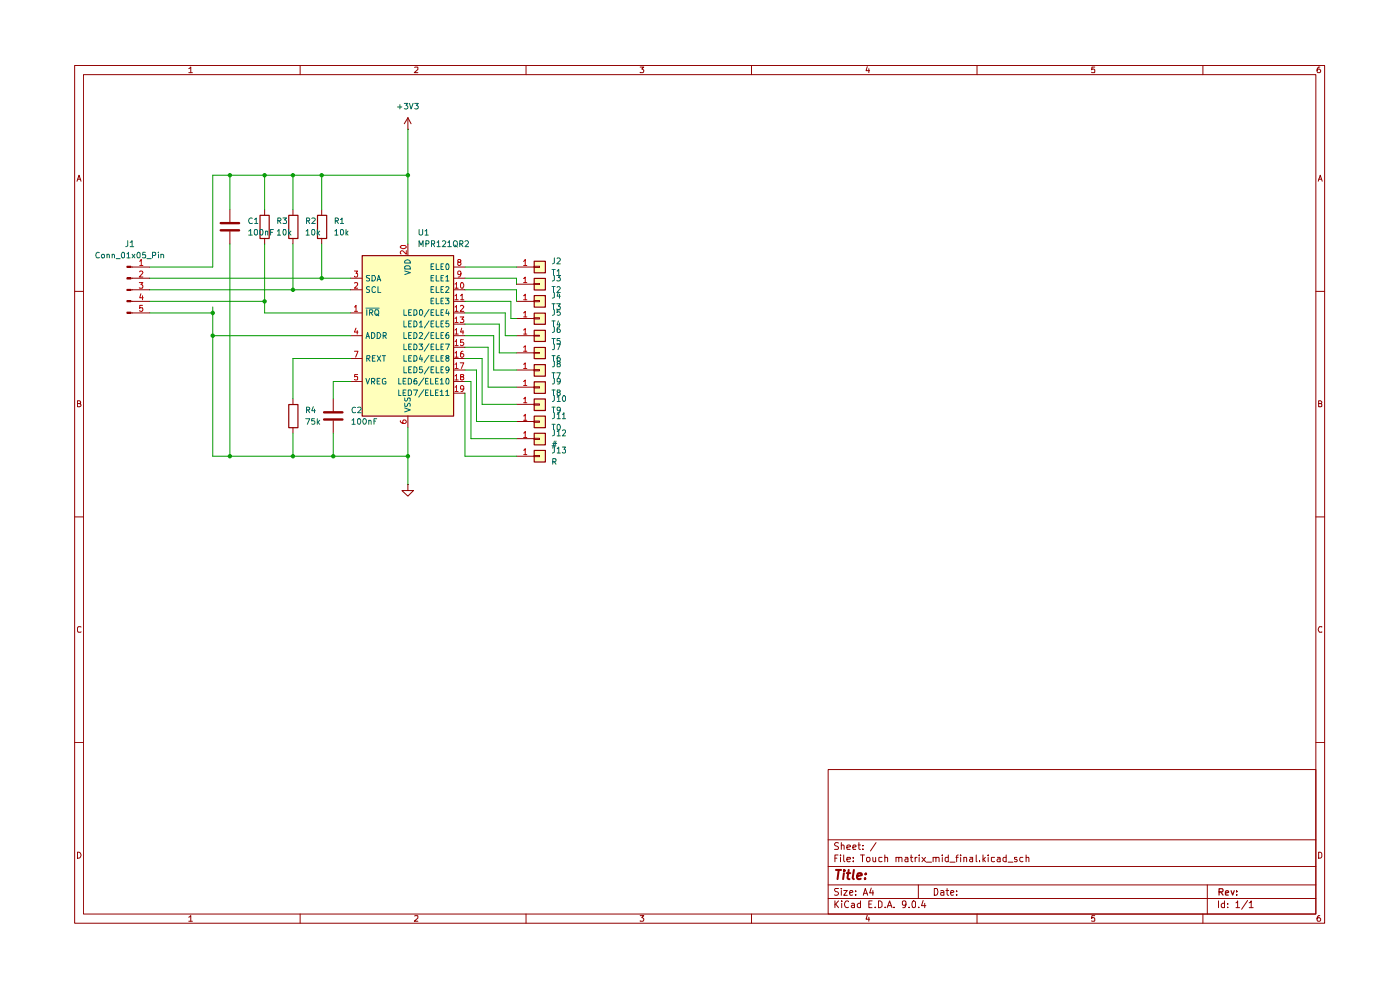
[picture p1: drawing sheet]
(kicad_sch
 (version 20250114)
 (generator "eeschema")
 (generator_version "9.0")
 (paper "A4")
 (lib_symbols
  (symbol "Connector:Conn_01x05_Pin"
   (pin_names
    (offset 1.016) (hide yes)) (exclude_from_sim no) (in_bom yes) (on_board yes)
   (property "Reference" "J" (at 0 7.62 0) (effects (font (size 1.27 1.27))))
   (property "Value" "Conn_01x05_Pin" (at 0 -7.62 0) (effects (font (size 1.27 1.27))))
   (property "Footprint" "" (at 0 0 0) (effects (font (size 1.27 1.27)) (hide yes)))
   (property "Datasheet" "~" (at 0 0 0) (effects (font (size 1.27 1.27)) (hide yes)))
   (property "Description" "Generic connector, single row, 01x05, script generated" (at 0 0 0) (effects (font (size 1.27 1.27)) (hide yes)))
   (property "ki_locked" "" (at 0 0 0) (effects (font (size 1.27 1.27))))
   (symbol "Conn_01x05_Pin_1_1"
    (rectangle (start 0.8636 5.207) (end 0 4.953) (stroke (width 0.1524) (type default)) (fill (type outline)))
    (rectangle (start 0.8636 2.667) (end 0 2.413) (stroke (width 0.1524) (type default)) (fill (type outline)))
    (rectangle (start 0.8636 0.127) (end 0 -0.127) (stroke (width 0.1524) (type default)) (fill (type outline)))
    (rectangle (start 0.8636 -2.413) (end 0 -2.667) (stroke (width 0.1524) (type default)) (fill (type outline)))
    (rectangle (start 0.8636 -4.953) (end 0 -5.207) (stroke (width 0.1524) (type default)) (fill (type outline)))
    (polyline (pts (xy 1.27 5.08) (xy 0.8636 5.08)) (stroke (width 0.1524) (type default)) (fill (type none)))
    (polyline (pts (xy 1.27 2.54) (xy 0.8636 2.54)) (stroke (width 0.1524) (type default)) (fill (type none)))
    (polyline (pts (xy 1.27 0) (xy 0.8636 0)) (stroke (width 0.1524) (type default)) (fill (type none)))
    (polyline (pts (xy 1.27 -2.54) (xy 0.8636 -2.54)) (stroke (width 0.1524) (type default)) (fill (type none)))
    (polyline (pts (xy 1.27 -5.08) (xy 0.8636 -5.08)) (stroke (width 0.1524) (type default)) (fill (type none)))
    (pin passive line (at 5.08 5.08 180) (length 3.81) (name "Pin_1" (effects (font (size 1.27 1.27)))) (number "1" (effects (font (size 1.27 1.27)))))
    (pin passive line (at 5.08 2.54 180) (length 3.81) (name "Pin_2" (effects (font (size 1.27 1.27)))) (number "2" (effects (font (size 1.27 1.27)))))
    (pin passive line (at 5.08 0 180) (length 3.81) (name "Pin_3" (effects (font (size 1.27 1.27)))) (number "3" (effects (font (size 1.27 1.27)))))
    (pin passive line (at 5.08 -2.54 180) (length 3.81) (name "Pin_4" (effects (font (size 1.27 1.27)))) (number "4" (effects (font (size 1.27 1.27)))))
    (pin passive line (at 5.08 -5.08 180) (length 3.81) (name "Pin_5" (effects (font (size 1.27 1.27)))) (number "5" (effects (font (size 1.27 1.27))))))
   (embedded_fonts no))
  (symbol "Connector_Generic:Conn_01x01"
   (pin_names
    (offset 1.016) (hide yes)) (exclude_from_sim no) (in_bom yes) (on_board yes)
   (property "Reference" "J" (at 0 2.54 0) (effects (font (size 1.27 1.27))))
   (property "Value" "Conn_01x01" (at 0 -2.54 0) (effects (font (size 1.27 1.27))))
   (property "Footprint" "" (at 0 0 0) (effects (font (size 1.27 1.27)) (hide yes)))
   (property "Datasheet" "~" (at 0 0 0) (effects (font (size 1.27 1.27)) (hide yes)))
   (property "Description" "Generic connector, single row, 01x01, script generated (kicad-library-utils/schlib/autogen/connector/)" (at 0 0 0) (effects (font (size 1.27 1.27)) (hide yes)))
   (symbol "Conn_01x01_1_1"
    (rectangle (start -1.27 1.27) (end 1.27 -1.27) (stroke (width 0.254) (type default)) (fill (type background)))
    (rectangle (start -1.27 0.127) (end 0 -0.127) (stroke (width 0.1524) (type default)) (fill (type none)))
    (pin passive line (at -5.08 0 0) (length 3.81) (name "Pin_1" (effects (font (size 1.27 1.27)))) (number "1" (effects (font (size 1.27 1.27))))))
   (embedded_fonts no))
  (symbol "Device:C"
   (pin_numbers (hide yes))
   (pin_names
    (offset 0.254)) (exclude_from_sim no) (in_bom yes) (on_board yes)
   (property "Reference" "C" (at 0.635 2.54 0) (effects (font (size 1.27 1.27)) (justify left)))
   (property "Value" "C" (at 0.635 -2.54 0) (effects (font (size 1.27 1.27)) (justify left)))
   (property "Footprint" "" (at 0.9652 -3.81 0) (effects (font (size 1.27 1.27)) (hide yes)))
   (property "Datasheet" "~" (at 0 0 0) (effects (font (size 1.27 1.27)) (hide yes)))
   (property "Description" "Unpolarized capacitor" (at 0 0 0) (effects (font (size 1.27 1.27)) (hide yes)))
   (symbol "C_0_1"
    (polyline (pts (xy -2.032 0.762) (xy 2.032 0.762)) (stroke (width 0.508) (type default)) (fill (type none)))
    (polyline (pts (xy -2.032 -0.762) (xy 2.032 -0.762)) (stroke (width 0.508) (type default)) (fill (type none))))
   (symbol "C_1_1"
    (pin passive line (at 0 3.81 270) (length 2.794) (name "~" (effects (font (size 1.27 1.27)))) (number "1" (effects (font (size 1.27 1.27)))))
    (pin passive line (at 0 -3.81 90) (length 2.794) (name "~" (effects (font (size 1.27 1.27)))) (number "2" (effects (font (size 1.27 1.27))))))
   (embedded_fonts no))
  (symbol "Device:R"
   (pin_numbers (hide yes))
   (pin_names
    (offset 0)) (exclude_from_sim no) (in_bom yes) (on_board yes)
   (property "Reference" "R" (at 2.032 0 90) (effects (font (size 1.27 1.27))))
   (property "Value" "R" (at 0 0 90) (effects (font (size 1.27 1.27))))
   (property "Footprint" "" (at -1.778 0 90) (effects (font (size 1.27 1.27)) (hide yes)))
   (property "Datasheet" "~" (at 0 0 0) (effects (font (size 1.27 1.27)) (hide yes)))
   (property "Description" "Resistor" (at 0 0 0) (effects (font (size 1.27 1.27)) (hide yes)))
   (symbol "R_0_1"
    (rectangle (start -1.016 -2.54) (end 1.016 2.54) (stroke (width 0.254) (type default)) (fill (type none))))
   (symbol "R_1_1"
    (pin passive line (at 0 3.81 270) (length 1.27) (name "~" (effects (font (size 1.27 1.27)))) (number "1" (effects (font (size 1.27 1.27)))))
    (pin passive line (at 0 -3.81 90) (length 1.27) (name "~" (effects (font (size 1.27 1.27)))) (number "2" (effects (font (size 1.27 1.27))))))
   (embedded_fonts no))
  (symbol "Sensor_Touch:MPR121QR2" (exclude_from_sim no) (in_bom yes) (on_board yes)
   (property "Reference" "U" (at -10.16 19.05 0) (effects (font (size 1.27 1.27))))
   (property "Value" "MPR121QR2" (at 6.35 19.05 0) (effects (font (size 1.27 1.27))))
   (property "Footprint" "Package_DFN_QFN:UQFN-20_3x3mm_P0.4mm" (at 0 -19.05 0) (effects (font (size 1.27 1.27)) (hide yes)))
   (property "Datasheet" "https://resurgentsemi.com/wp-content/uploads/2018/09/MPR121_rev5-Resurgent.pdf?d453f8&d453f8" (at -11.43 -7.62 0) (effects (font (size 1.27 1.27)) (hide yes)))
   (property "Description" "12ch Touch Sensor controller, UQFN-20" (at 0 0 0) (effects (font (size 1.27 1.27)) (hide yes)))
   (symbol "MPR121QR2_0_1"
    (rectangle (start -10.16 17.78) (end 10.16 -17.78) (stroke (width 0.254) (type default)) (fill (type background))))
   (symbol "MPR121QR2_1_1"
    (pin bidirectional line (at -12.7 12.7 0) (length 2.54) (name "SDA" (effects (font (size 1.27 1.27)))) (number "3" (effects (font (size 1.27 1.27)))))
    (pin input line (at -12.7 10.16 0) (length 2.54) (name "SCL" (effects (font (size 1.27 1.27)))) (number "2" (effects (font (size 1.27 1.27)))))
    (pin open_collector line (at -12.7 5.08 0) (length 2.54) (name "~{IRQ}" (effects (font (size 1.27 1.27)))) (number "1" (effects (font (size 1.27 1.27)))))
    (pin input line (at -12.7 0 0) (length 2.54) (name "ADDR" (effects (font (size 1.27 1.27)))) (number "4" (effects (font (size 1.27 1.27)))))
    (pin passive line (at -12.7 -5.08 0) (length 2.54) (name "REXT" (effects (font (size 1.27 1.27)))) (number "7" (effects (font (size 1.27 1.27)))))
    (pin passive line (at -12.7 -10.16 0) (length 2.54) (name "VREG" (effects (font (size 1.27 1.27)))) (number "5" (effects (font (size 1.27 1.27)))))
    (pin power_in line (at 0 20.32 270) (length 2.54) (name "VDD" (effects (font (size 1.27 1.27)))) (number "20" (effects (font (size 1.27 1.27)))))
    (pin power_in line (at 0 -20.32 90) (length 2.54) (name "VSS" (effects (font (size 1.27 1.27)))) (number "6" (effects (font (size 1.27 1.27)))))
    (pin passive line (at 12.7 15.24 180) (length 2.54) (name "ELE0" (effects (font (size 1.27 1.27)))) (number "8" (effects (font (size 1.27 1.27)))))
    (pin passive line (at 12.7 12.7 180) (length 2.54) (name "ELE1" (effects (font (size 1.27 1.27)))) (number "9" (effects (font (size 1.27 1.27)))))
    (pin passive line (at 12.7 10.16 180) (length 2.54) (name "ELE2" (effects (font (size 1.27 1.27)))) (number "10" (effects (font (size 1.27 1.27)))))
    (pin passive line (at 12.7 7.62 180) (length 2.54) (name "ELE3" (effects (font (size 1.27 1.27)))) (number "11" (effects (font (size 1.27 1.27)))))
    (pin passive line (at 12.7 5.08 180) (length 2.54) (name "LED0/ELE4" (effects (font (size 1.27 1.27)))) (number "12" (effects (font (size 1.27 1.27)))))
    (pin passive line (at 12.7 2.54 180) (length 2.54) (name "LED1/ELE5" (effects (font (size 1.27 1.27)))) (number "13" (effects (font (size 1.27 1.27)))))
    (pin passive line (at 12.7 0 180) (length 2.54) (name "LED2/ELE6" (effects (font (size 1.27 1.27)))) (number "14" (effects (font (size 1.27 1.27)))))
    (pin passive line (at 12.7 -2.54 180) (length 2.54) (name "LED3/ELE7" (effects (font (size 1.27 1.27)))) (number "15" (effects (font (size 1.27 1.27)))))
    (pin passive line (at 12.7 -5.08 180) (length 2.54) (name "LED4/ELE8" (effects (font (size 1.27 1.27)))) (number "16" (effects (font (size 1.27 1.27)))))
    (pin passive line (at 12.7 -7.62 180) (length 2.54) (name "LED5/ELE9" (effects (font (size 1.27 1.27)))) (number "17" (effects (font (size 1.27 1.27)))))
    (pin passive line (at 12.7 -10.16 180) (length 2.54) (name "LED6/ELE10" (effects (font (size 1.27 1.27)))) (number "18" (effects (font (size 1.27 1.27)))))
    (pin passive line (at 12.7 -12.7 180) (length 2.54) (name "LED7/ELE11" (effects (font (size 1.27 1.27)))) (number "19" (effects (font (size 1.27 1.27))))))
   (embedded_fonts no))
  (symbol "power:+3V3"
   (power)
   (pin_numbers (hide yes))
   (pin_names
    (offset 0) (hide yes)) (exclude_from_sim no) (in_bom yes) (on_board yes)
   (property "Reference" "#PWR" (at 0 -3.81 0) (effects (font (size 1.27 1.27)) (hide yes)))
   (property "Value" "+3V3" (at 0 3.556 0) (effects (font (size 1.27 1.27))))
   (property "Footprint" "" (at 0 0 0) (effects (font (size 1.27 1.27)) (hide yes)))
   (property "Datasheet" "" (at 0 0 0) (effects (font (size 1.27 1.27)) (hide yes)))
   (property "Description" "Power symbol creates a global label with name \"+3V3\"" (at 0 0 0) (effects (font (size 1.27 1.27)) (hide yes)))
   (symbol "+3V3_0_1"
    (polyline (pts (xy -0.762 1.27) (xy 0 2.54)) (stroke (width 0) (type default)) (fill (type none)))
    (polyline (pts (xy 0 2.54) (xy 0.762 1.27)) (stroke (width 0) (type default)) (fill (type none)))
    (polyline (pts (xy 0 0) (xy 0 2.54)) (stroke (width 0) (type default)) (fill (type none))))
   (symbol "+3V3_1_1"
    (pin power_in line (at 0 0 90) (length 0) (name "~" (effects (font (size 1.27 1.27)))) (number "1" (effects (font (size 1.27 1.27))))))
   (embedded_fonts no))
  (symbol "power:GND"
   (power)
   (pin_numbers (hide yes))
   (pin_names
    (offset 0) (hide yes)) (exclude_from_sim no) (in_bom yes) (on_board yes)
   (property "Reference" "#PWR" (at 0 -6.35 0) (effects (font (size 1.27 1.27)) (hide yes)))
   (property "Value" "GND" (at 0 -3.81 0) (effects (font (size 1.27 1.27))))
   (property "Footprint" "" (at 0 0 0) (effects (font (size 1.27 1.27)) (hide yes)))
   (property "Datasheet" "" (at 0 0 0) (effects (font (size 1.27 1.27)) (hide yes)))
   (property "Description" "Power symbol creates a global label with name \"GND\" , ground" (at 0 0 0) (effects (font (size 1.27 1.27)) (hide yes)))
   (symbol "GND_0_1"
    (polyline (pts (xy 0 0) (xy 0 -1.27) (xy 1.27 -1.27) (xy 0 -2.54) (xy -1.27 -1.27) (xy 0 -1.27)) (stroke (width 0) (type default)) (fill (type none))))
   (symbol "GND_1_1"
    (pin power_in line (at 0 0 270) (length 0) (name "~" (effects (font (size 1.27 1.27)))) (number "1" (effects (font (size 1.27 1.27))))))
   (embedded_fonts no)))
 (junction
  (at 83.82 96.52)
  (diameter 0)
  (color 0 0 0 0))
 (junction
  (at 58.42 96.52)
  (diameter 0)
  (color 0 0 0 0))
 (junction
  (at 64.77 57.15)
  (diameter 0)
  (color 0 0 0 0))
 (junction
  (at 64.77 34.29)
  (diameter 0)
  (color 0 0 0 0))
 (junction
  (at 58.42 59.69)
  (diameter 0)
  (color 0 0 0 0))
 (junction
  (at 58.42 34.29)
  (diameter 0)
  (color 0 0 0 0))
 (junction
  (at 52.07 34.29)
  (diameter 0)
  (color 0 0 0 0))
 (junction
  (at 44.45 96.52)
  (diameter 0)
  (color 0 0 0 0))
 (junction
  (at 67.31 96.52)
  (diameter 0)
  (color 0 0 0 0))
 (junction
  (at 40.64 69.85)
  (diameter 0)
  (color 0 0 0 0))
 (junction
  (at 40.64 64.77)
  (diameter 0)
  (color 0 0 0 0))
 (junction
  (at 83.82 34.29)
  (diameter 0)
  (color 0 0 0 0))
 (junction
  (at 44.45 34.29)
  (diameter 0)
  (color 0 0 0 0))
 (junction
  (at 52.07 62.23)
  (diameter 0)
  (color 0 0 0 0))
 (wire
  (pts (xy 96.52 57.15) (xy 107.95 57.15))
  (stroke (width 0) (type default)))
 (wire
  (pts (xy 58.42 74.93) (xy 58.42 83.82))
  (stroke (width 0) (type default)))
 (wire
  (pts (xy 40.64 34.29) (xy 44.45 34.29))
  (stroke (width 0) (type default)))
 (wire
  (pts (xy 83.82 90.17) (xy 83.82 96.52))
  (stroke (width 0) (type default)))
 (wire
  (pts (xy 26.67 54.61) (xy 40.64 54.61))
  (stroke (width 0) (type default)))
 (wire
  (pts (xy 97.79 92.71) (xy 107.95 92.71))
  (stroke (width 0) (type default)))
 (wire
  (pts (xy 100.33 74.93) (xy 100.33 85.09))
  (stroke (width 0) (type default)))
 (wire
  (pts (xy 40.64 69.85) (xy 71.12 69.85))
  (stroke (width 0) (type default)))
 (wire
  (pts (xy 40.64 54.61) (xy 40.64 34.29))
  (stroke (width 0) (type default)))
 (wire
  (pts (xy 44.45 34.29) (xy 44.45 41.91))
  (stroke (width 0) (type default)))
 (wire
  (pts (xy 104.14 73.66) (xy 107.95 73.66))
  (stroke (width 0) (type default)))
 (wire
  (pts (xy 106.68 62.23) (xy 106.68 66.04))
  (stroke (width 0) (type default)))
 (wire
  (pts (xy 96.52 62.23) (xy 106.68 62.23))
  (stroke (width 0) (type default)))
 (wire
  (pts (xy 96.52 64.77) (xy 105.41 64.77))
  (stroke (width 0) (type default)))
 (wire
  (pts (xy 67.31 80.01) (xy 71.12 80.01))
  (stroke (width 0) (type default)))
 (wire
  (pts (xy 64.77 34.29) (xy 83.82 34.29))
  (stroke (width 0) (type default)))
 (wire
  (pts (xy 101.6 81.28) (xy 107.95 81.28))
  (stroke (width 0) (type default)))
 (wire
  (pts (xy 58.42 34.29) (xy 64.77 34.29))
  (stroke (width 0) (type default)))
 (wire
  (pts (xy 83.82 24.13) (xy 83.82 34.29))
  (stroke (width 0) (type default)))
 (wire
  (pts (xy 26.67 57.15) (xy 64.77 57.15))
  (stroke (width 0) (type default)))
 (wire
  (pts (xy 104.14 67.31) (xy 104.14 73.66))
  (stroke (width 0) (type default)))
 (wire
  (pts (xy 26.67 64.77) (xy 40.64 64.77))
  (stroke (width 0) (type default)))
 (wire
  (pts (xy 97.79 80.01) (xy 97.79 92.71))
  (stroke (width 0) (type default)))
 (wire
  (pts (xy 107.95 57.15) (xy 107.95 58.42))
  (stroke (width 0) (type default)))
 (wire
  (pts (xy 100.33 85.09) (xy 107.95 85.09))
  (stroke (width 0) (type default)))
 (wire
  (pts (xy 96.52 72.39) (xy 101.6 72.39))
  (stroke (width 0) (type default)))
 (wire
  (pts (xy 71.12 74.93) (xy 58.42 74.93))
  (stroke (width 0) (type default)))
 (wire
  (pts (xy 71.12 57.15) (xy 64.77 57.15))
  (stroke (width 0) (type default)))
 (wire
  (pts (xy 99.06 88.9) (xy 107.95 88.9))
  (stroke (width 0) (type default)))
 (wire
  (pts (xy 71.12 64.77) (xy 52.07 64.77))
  (stroke (width 0) (type default)))
 (wire
  (pts (xy 105.41 64.77) (xy 105.41 69.85))
  (stroke (width 0) (type default)))
 (wire
  (pts (xy 101.6 72.39) (xy 101.6 81.28))
  (stroke (width 0) (type default)))
 (wire
  (pts (xy 96.52 74.93) (xy 100.33 74.93))
  (stroke (width 0) (type default)))
 (wire
  (pts (xy 67.31 96.52) (xy 83.82 96.52))
  (stroke (width 0) (type default)))
 (wire
  (pts (xy 40.64 96.52) (xy 44.45 96.52))
  (stroke (width 0) (type default)))
 (wire
  (pts (xy 102.87 69.85) (xy 102.87 77.47))
  (stroke (width 0) (type default)))
 (wire
  (pts (xy 44.45 96.52) (xy 58.42 96.52))
  (stroke (width 0) (type default)))
 (wire
  (pts (xy 96.52 96.52) (xy 107.95 96.52))
  (stroke (width 0) (type default)))
 (wire
  (pts (xy 26.67 62.23) (xy 52.07 62.23))
  (stroke (width 0) (type default)))
 (wire
  (pts (xy 44.45 34.29) (xy 52.07 34.29))
  (stroke (width 0) (type default)))
 (wire
  (pts (xy 102.87 77.47) (xy 107.95 77.47))
  (stroke (width 0) (type default)))
 (wire
  (pts (xy 58.42 96.52) (xy 67.31 96.52))
  (stroke (width 0) (type default)))
 (wire
  (pts (xy 40.64 63.5) (xy 40.64 64.77))
  (stroke (width 0) (type default)))
 (wire
  (pts (xy 96.52 59.69) (xy 107.95 59.69))
  (stroke (width 0) (type default)))
 (wire
  (pts (xy 83.82 96.52) (xy 83.82 102.87))
  (stroke (width 0) (type default)))
 (wire
  (pts (xy 83.82 34.29) (xy 83.82 49.53))
  (stroke (width 0) (type default)))
 (wire
  (pts (xy 96.52 82.55) (xy 96.52 96.52))
  (stroke (width 0) (type default)))
 (wire
  (pts (xy 96.52 54.61) (xy 107.95 54.61))
  (stroke (width 0) (type default)))
 (wire
  (pts (xy 105.41 69.85) (xy 107.95 69.85))
  (stroke (width 0) (type default)))
 (wire
  (pts (xy 107.95 59.69) (xy 107.95 62.23))
  (stroke (width 0) (type default)))
 (wire
  (pts (xy 106.68 66.04) (xy 107.95 66.04))
  (stroke (width 0) (type default)))
 (wire
  (pts (xy 96.52 69.85) (xy 102.87 69.85))
  (stroke (width 0) (type default)))
 (wire
  (pts (xy 71.12 59.69) (xy 58.42 59.69))
  (stroke (width 0) (type default)))
 (wire
  (pts (xy 58.42 91.44) (xy 58.42 96.52))
  (stroke (width 0) (type default)))
 (wire
  (pts (xy 52.07 41.91) (xy 52.07 34.29))
  (stroke (width 0) (type default)))
 (wire
  (pts (xy 64.77 57.15) (xy 64.77 49.53))
  (stroke (width 0) (type default)))
 (wire
  (pts (xy 96.52 80.01) (xy 97.79 80.01))
  (stroke (width 0) (type default)))
 (wire
  (pts (xy 67.31 83.82) (xy 67.31 80.01))
  (stroke (width 0) (type default)))
 (wire
  (pts (xy 52.07 62.23) (xy 52.07 49.53))
  (stroke (width 0) (type default)))
 (wire
  (pts (xy 44.45 49.53) (xy 44.45 96.52))
  (stroke (width 0) (type default)))
 (wire
  (pts (xy 40.64 64.77) (xy 40.64 69.85))
  (stroke (width 0) (type default)))
 (wire
  (pts (xy 64.77 41.91) (xy 64.77 34.29))
  (stroke (width 0) (type default)))
 (wire
  (pts (xy 96.52 67.31) (xy 104.14 67.31))
  (stroke (width 0) (type default)))
 (wire
  (pts (xy 96.52 77.47) (xy 99.06 77.47))
  (stroke (width 0) (type default)))
 (wire
  (pts (xy 58.42 41.91) (xy 58.42 34.29))
  (stroke (width 0) (type default)))
 (wire
  (pts (xy 67.31 91.44) (xy 67.31 96.52))
  (stroke (width 0) (type default)))
 (wire
  (pts (xy 52.07 64.77) (xy 52.07 62.23))
  (stroke (width 0) (type default)))
 (wire
  (pts (xy 58.42 49.53) (xy 58.42 59.69))
  (stroke (width 0) (type default)))
 (wire
  (pts (xy 26.67 59.69) (xy 58.42 59.69))
  (stroke (width 0) (type default)))
 (wire
  (pts (xy 99.06 77.47) (xy 99.06 88.9))
  (stroke (width 0) (type default)))
 (wire
  (pts (xy 40.64 69.85) (xy 40.64 96.52))
  (stroke (width 0) (type default)))
 (wire
  (pts (xy 52.07 34.29) (xy 58.42 34.29))
  (stroke (width 0) (type default)))
 (symbol
  (lib_id "Connector_Generic:Conn_01x01")
  (at 113.03 54.61 0)
  (unit 1)
  (exclude_from_sim no)
  (in_bom yes)
  (on_board yes)
  (dnp no)
  (fields_autoplaced yes)
  (property "Reference" "J2" (at 115.57 53.3399 0) (effects (font (size 1.27 1.27)) (justify left)))
  (property "Value" "T1" (at 115.57 55.8799 0) (effects (font (size 1.27 1.27)) (justify left)))
  (property "Footprint" "TestPoint:touch_pad_mod" (at 113.03 54.61 0) (effects (font (size 1.27 1.27)) (hide yes)))
  (property "Datasheet" "~" (at 113.03 54.61 0) (effects (font (size 1.27 1.27)) (hide yes)))
  (property "Description" "Generic connector, single row, 01x01, script generated (kicad-library-utils/schlib/autogen/connector/)" (at 113.03 54.61 0) (effects (font (size 1.27 1.27)) (hide yes)))
  (pin "1"))
 (symbol
  (lib_id "power:+3V3")
  (at 83.82 24.13 0)
  (unit 1)
  (exclude_from_sim no)
  (in_bom yes)
  (on_board yes)
  (dnp no)
  (fields_autoplaced yes)
  (property "Reference" "#PWR01" (at 83.82 27.94 0) (effects (font (size 1.27 1.27)) (hide yes)))
  (property "Value" "+3V3" (at 83.82 19.05 0) (effects (font (size 1.27 1.27))))
  (property "Footprint" "" (at 83.82 24.13 0) (effects (font (size 1.27 1.27)) (hide yes)))
  (property "Datasheet" "" (at 83.82 24.13 0) (effects (font (size 1.27 1.27)) (hide yes)))
  (property "Description" "Power symbol creates a global label with name \"+3V3\"" (at 83.82 24.13 0) (effects (font (size 1.27 1.27)) (hide yes)))
  (pin "1"))
 (symbol
  (lib_id "Connector_Generic:Conn_01x01")
  (at 113.03 92.71 0)
  (unit 1)
  (exclude_from_sim no)
  (in_bom yes)
  (on_board yes)
  (dnp no)
  (fields_autoplaced yes)
  (property "Reference" "J12" (at 115.57 91.4399 0) (effects (font (size 1.27 1.27)) (justify left)))
  (property "Value" "#" (at 115.57 93.9799 0) (effects (font (size 1.27 1.27)) (justify left)))
  (property "Footprint" "TestPoint:touch_pad_mod" (at 113.03 92.71 0) (effects (font (size 1.27 1.27)) (hide yes)))
  (property "Datasheet" "~" (at 113.03 92.71 0) (effects (font (size 1.27 1.27)) (hide yes)))
  (property "Description" "Generic connector, single row, 01x01, script generated (kicad-library-utils/schlib/autogen/connector/)" (at 113.03 92.71 0) (effects (font (size 1.27 1.27)) (hide yes)))
  (pin "1"))
 (symbol
  (lib_id "Connector_Generic:Conn_01x01")
  (at 113.03 62.23 0)
  (unit 1)
  (exclude_from_sim no)
  (in_bom yes)
  (on_board yes)
  (dnp no)
  (fields_autoplaced yes)
  (property "Reference" "J4" (at 115.57 60.9599 0) (effects (font (size 1.27 1.27)) (justify left)))
  (property "Value" "T3" (at 115.57 63.4999 0) (effects (font (size 1.27 1.27)) (justify left)))
  (property "Footprint" "TestPoint:touch_pad_mod" (at 113.03 62.23 0) (effects (font (size 1.27 1.27)) (hide yes)))
  (property "Datasheet" "~" (at 113.03 62.23 0) (effects (font (size 1.27 1.27)) (hide yes)))
  (property "Description" "Generic connector, single row, 01x01, script generated (kicad-library-utils/schlib/autogen/connector/)" (at 113.03 62.23 0) (effects (font (size 1.27 1.27)) (hide yes)))
  (pin "1"))
 (symbol
  (lib_id "Connector:Conn_01x05_Pin")
  (at 21.59 59.69 0)
  (unit 1)
  (exclude_from_sim no)
  (in_bom yes)
  (on_board yes)
  (dnp no)
  (fields_autoplaced yes)
  (property "Reference" "J1" (at 22.225 49.53 0) (effects (font (size 1.27 1.27))))
  (property "Value" "Conn_01x05_Pin" (at 22.225 52.07 0) (effects (font (size 1.27 1.27))))
  (property "Footprint" "Connector_Molex:Molex_CLIK-Mate_502382-0570_1x05-1MP_P1.25mm_Vertical" (at 21.59 59.69 0) (effects (font (size 1.27 1.27)) (hide yes)))
  (property "Datasheet" "~" (at 21.59 59.69 0) (effects (font (size 1.27 1.27)) (hide yes)))
  (property "Description" "Generic connector, single row, 01x05, script generated" (at 21.59 59.69 0) (effects (font (size 1.27 1.27)) (hide yes)))
  (pin "2")
  (pin "3")
  (pin "4")
  (pin "5")
  (pin "1"))
 (symbol
  (lib_id "Device:R")
  (at 64.77 45.72 0)
  (unit 1)
  (exclude_from_sim no)
  (in_bom yes)
  (on_board yes)
  (dnp no)
  (fields_autoplaced yes)
  (property "Reference" "R1" (at 67.31 44.4499 0) (effects (font (size 1.27 1.27)) (justify left)))
  (property "Value" "10k" (at 67.31 46.9899 0) (effects (font (size 1.27 1.27)) (justify left)))
  (property "Footprint" "Capacitor_SMD:C_0603_1608Metric" (at 62.992 45.72 90) (effects (font (size 1.27 1.27)) (hide yes)))
  (property "Datasheet" "~" (at 64.77 45.72 0) (effects (font (size 1.27 1.27)) (hide yes)))
  (property "Description" "Resistor" (at 64.77 45.72 0) (effects (font (size 1.27 1.27)) (hide yes)))
  (pin "1")
  (pin "2"))
 (symbol
  (lib_id "Connector_Generic:Conn_01x01")
  (at 113.03 85.09 0)
  (unit 1)
  (exclude_from_sim no)
  (in_bom yes)
  (on_board yes)
  (dnp no)
  (fields_autoplaced yes)
  (property "Reference" "J10" (at 115.57 83.8199 0) (effects (font (size 1.27 1.27)) (justify left)))
  (property "Value" "T9" (at 115.57 86.3599 0) (effects (font (size 1.27 1.27)) (justify left)))
  (property "Footprint" "TestPoint:touch_pad_mod" (at 113.03 85.09 0) (effects (font (size 1.27 1.27)) (hide yes)))
  (property "Datasheet" "~" (at 113.03 85.09 0) (effects (font (size 1.27 1.27)) (hide yes)))
  (property "Description" "Generic connector, single row, 01x01, script generated (kicad-library-utils/schlib/autogen/connector/)" (at 113.03 85.09 0) (effects (font (size 1.27 1.27)) (hide yes)))
  (pin "1"))
 (symbol
  (lib_id "Device:C")
  (at 44.45 45.72 0)
  (unit 1)
  (exclude_from_sim no)
  (in_bom yes)
  (on_board yes)
  (dnp no)
  (fields_autoplaced yes)
  (property "Reference" "C1" (at 48.26 44.4499 0) (effects (font (size 1.27 1.27)) (justify left)))
  (property "Value" "100nF" (at 48.26 46.9899 0) (effects (font (size 1.27 1.27)) (justify left)))
  (property "Footprint" "Capacitor_SMD:C_0603_1608Metric" (at 45.4152 49.53 0) (effects (font (size 1.27 1.27)) (hide yes)))
  (property "Datasheet" "~" (at 44.45 45.72 0) (effects (font (size 1.27 1.27)) (hide yes)))
  (property "Description" "Unpolarized capacitor" (at 44.45 45.72 0) (effects (font (size 1.27 1.27)) (hide yes)))
  (pin "1")
  (pin "2"))
 (symbol
  (lib_id "Connector_Generic:Conn_01x01")
  (at 113.03 58.42 0)
  (unit 1)
  (exclude_from_sim no)
  (in_bom yes)
  (on_board yes)
  (dnp no)
  (fields_autoplaced yes)
  (property "Reference" "J3" (at 115.57 57.1499 0) (effects (font (size 1.27 1.27)) (justify left)))
  (property "Value" "T2" (at 115.57 59.6899 0) (effects (font (size 1.27 1.27)) (justify left)))
  (property "Footprint" "TestPoint:touch_pad_mod" (at 113.03 58.42 0) (effects (font (size 1.27 1.27)) (hide yes)))
  (property "Datasheet" "~" (at 113.03 58.42 0) (effects (font (size 1.27 1.27)) (hide yes)))
  (property "Description" "Generic connector, single row, 01x01, script generated (kicad-library-utils/schlib/autogen/connector/)" (at 113.03 58.42 0) (effects (font (size 1.27 1.27)) (hide yes)))
  (pin "1"))
 (symbol
  (lib_id "Device:C")
  (at 67.31 87.63 0)
  (unit 1)
  (exclude_from_sim no)
  (in_bom yes)
  (on_board yes)
  (dnp no)
  (fields_autoplaced yes)
  (property "Reference" "C2" (at 71.12 86.3599 0) (effects (font (size 1.27 1.27)) (justify left)))
  (property "Value" "100nF" (at 71.12 88.8999 0) (effects (font (size 1.27 1.27)) (justify left)))
  (property "Footprint" "Capacitor_SMD:C_0603_1608Metric" (at 68.2752 91.44 0) (effects (font (size 1.27 1.27)) (hide yes)))
  (property "Datasheet" "~" (at 67.31 87.63 0) (effects (font (size 1.27 1.27)) (hide yes)))
  (property "Description" "Unpolarized capacitor" (at 67.31 87.63 0) (effects (font (size 1.27 1.27)) (hide yes)))
  (pin "2")
  (pin "1"))
 (symbol
  (lib_id "Device:R")
  (at 52.07 45.72 0)
  (unit 1)
  (exclude_from_sim no)
  (in_bom yes)
  (on_board yes)
  (dnp no)
  (fields_autoplaced yes)
  (property "Reference" "R3" (at 54.61 44.4499 0) (effects (font (size 1.27 1.27)) (justify left)))
  (property "Value" "10k" (at 54.61 46.9899 0) (effects (font (size 1.27 1.27)) (justify left)))
  (property "Footprint" "Capacitor_SMD:C_0603_1608Metric" (at 50.292 45.72 90) (effects (font (size 1.27 1.27)) (hide yes)))
  (property "Datasheet" "~" (at 52.07 45.72 0) (effects (font (size 1.27 1.27)) (hide yes)))
  (property "Description" "Resistor" (at 52.07 45.72 0) (effects (font (size 1.27 1.27)) (hide yes)))
  (pin "2")
  (pin "1"))
 (symbol
  (lib_id "Connector_Generic:Conn_01x01")
  (at 113.03 88.9 0)
  (unit 1)
  (exclude_from_sim no)
  (in_bom yes)
  (on_board yes)
  (dnp no)
  (fields_autoplaced yes)
  (property "Reference" "J11" (at 115.57 87.6299 0) (effects (font (size 1.27 1.27)) (justify left)))
  (property "Value" "T0" (at 115.57 90.1699 0) (effects (font (size 1.27 1.27)) (justify left)))
  (property "Footprint" "TestPoint:touch_pad_mod" (at 113.03 88.9 0) (effects (font (size 1.27 1.27)) (hide yes)))
  (property "Datasheet" "~" (at 113.03 88.9 0) (effects (font (size 1.27 1.27)) (hide yes)))
  (property "Description" "Generic connector, single row, 01x01, script generated (kicad-library-utils/schlib/autogen/connector/)" (at 113.03 88.9 0) (effects (font (size 1.27 1.27)) (hide yes)))
  (pin "1"))
 (symbol
  (lib_id "Sensor_Touch:MPR121QR2")
  (at 83.82 69.85 0)
  (unit 1)
  (exclude_from_sim no)
  (in_bom yes)
  (on_board yes)
  (dnp no)
  (fields_autoplaced yes)
  (property "Reference" "U1" (at 85.9633 46.99 0) (effects (font (size 1.27 1.27)) (justify left)))
  (property "Value" "MPR121QR2" (at 85.9633 49.53 0) (effects (font (size 1.27 1.27)) (justify left)))
  (property "Footprint" "Package_DFN_QFN:UQFN-20_3x3mm_P0.4mm" (at 83.82 88.9 0) (effects (font (size 1.27 1.27)) (hide yes)))
  (property "Datasheet" "https://resurgentsemi.com/wp-content/uploads/2018/09/MPR121_rev5-Resurgent.pdf?d453f8&d453f8" (at 72.39 77.47 0) (effects (font (size 1.27 1.27)) (hide yes)))
  (property "Description" "12ch Touch Sensor controller, UQFN-20" (at 83.82 69.85 0) (effects (font (size 1.27 1.27)) (hide yes)))
  (pin "3")
  (pin "2")
  (pin "1")
  (pin "4")
  (pin "7")
  (pin "5")
  (pin "20")
  (pin "6")
  (pin "8")
  (pin "9")
  (pin "10")
  (pin "11")
  (pin "12")
  (pin "13")
  (pin "14")
  (pin "15")
  (pin "16")
  (pin "17")
  (pin "18")
  (pin "19"))
 (symbol
  (lib_id "power:GND")
  (at 83.82 102.87 0)
  (unit 1)
  (exclude_from_sim no)
  (in_bom yes)
  (on_board yes)
  (dnp no)
  (fields_autoplaced yes)
  (property "Reference" "#PWR02" (at 83.82 109.22 0) (effects (font (size 1.27 1.27)) (hide yes)))
  (property "Value" "GND" (at 83.82 107.95 0) (effects (font (size 1.27 1.27)) (hide yes)))
  (property "Footprint" "" (at 83.82 102.87 0) (effects (font (size 1.27 1.27)) (hide yes)))
  (property "Datasheet" "" (at 83.82 102.87 0) (effects (font (size 1.27 1.27)) (hide yes)))
  (property "Description" "Power symbol creates a global label with name \"GND\" , ground" (at 83.82 102.87 0) (effects (font (size 1.27 1.27)) (hide yes)))
  (pin "1"))
 (symbol
  (lib_id "Device:R")
  (at 58.42 87.63 0)
  (unit 1)
  (exclude_from_sim no)
  (in_bom yes)
  (on_board yes)
  (dnp no)
  (fields_autoplaced yes)
  (property "Reference" "R4" (at 60.96 86.3599 0) (effects (font (size 1.27 1.27)) (justify left)))
  (property "Value" "75k" (at 60.96 88.8999 0) (effects (font (size 1.27 1.27)) (justify left)))
  (property "Footprint" "Capacitor_SMD:C_0603_1608Metric" (at 56.642 87.63 90) (effects (font (size 1.27 1.27)) (hide yes)))
  (property "Datasheet" "~" (at 58.42 87.63 0) (effects (font (size 1.27 1.27)) (hide yes)))
  (property "Description" "Resistor" (at 58.42 87.63 0) (effects (font (size 1.27 1.27)) (hide yes)))
  (pin "2")
  (pin "1"))
 (symbol
  (lib_id "Connector_Generic:Conn_01x01")
  (at 113.03 96.52 0)
  (unit 1)
  (exclude_from_sim no)
  (in_bom yes)
  (on_board yes)
  (dnp no)
  (fields_autoplaced yes)
  (property "Reference" "J13" (at 115.57 95.2499 0) (effects (font (size 1.27 1.27)) (justify left)))
  (property "Value" "R" (at 115.57 97.7899 0) (effects (font (size 1.27 1.27)) (justify left)))
  (property "Footprint" "TestPoint:touch_pad_mod" (at 113.03 96.52 0) (effects (font (size 1.27 1.27)) (hide yes)))
  (property "Datasheet" "~" (at 113.03 96.52 0) (effects (font (size 1.27 1.27)) (hide yes)))
  (property "Description" "Generic connector, single row, 01x01, script generated (kicad-library-utils/schlib/autogen/connector/)" (at 113.03 96.52 0) (effects (font (size 1.27 1.27)) (hide yes)))
  (pin "1"))
 (symbol
  (lib_id "Connector_Generic:Conn_01x01")
  (at 113.03 73.66 0)
  (unit 1)
  (exclude_from_sim no)
  (in_bom yes)
  (on_board yes)
  (dnp no)
  (fields_autoplaced yes)
  (property "Reference" "J7" (at 115.57 72.3899 0) (effects (font (size 1.27 1.27)) (justify left)))
  (property "Value" "T6" (at 115.57 74.9299 0) (effects (font (size 1.27 1.27)) (justify left)))
  (property "Footprint" "TestPoint:touch_pad_mod" (at 113.03 73.66 0) (effects (font (size 1.27 1.27)) (hide yes)))
  (property "Datasheet" "~" (at 113.03 73.66 0) (effects (font (size 1.27 1.27)) (hide yes)))
  (property "Description" "Generic connector, single row, 01x01, script generated (kicad-library-utils/schlib/autogen/connector/)" (at 113.03 73.66 0) (effects (font (size 1.27 1.27)) (hide yes)))
  (pin "1"))
 (symbol
  (lib_id "Connector_Generic:Conn_01x01")
  (at 113.03 66.04 0)
  (unit 1)
  (exclude_from_sim no)
  (in_bom yes)
  (on_board yes)
  (dnp no)
  (fields_autoplaced yes)
  (property "Reference" "J5" (at 115.57 64.7699 0) (effects (font (size 1.27 1.27)) (justify left)))
  (property "Value" "T4" (at 115.57 67.3099 0) (effects (font (size 1.27 1.27)) (justify left)))
  (property "Footprint" "TestPoint:touch_pad_mod" (at 113.03 66.04 0) (effects (font (size 1.27 1.27)) (hide yes)))
  (property "Datasheet" "~" (at 113.03 66.04 0) (effects (font (size 1.27 1.27)) (hide yes)))
  (property "Description" "Generic connector, single row, 01x01, script generated (kicad-library-utils/schlib/autogen/connector/)" (at 113.03 66.04 0) (effects (font (size 1.27 1.27)) (hide yes)))
  (pin "1"))
 (symbol
  (lib_id "Connector_Generic:Conn_01x01")
  (at 113.03 77.47 0)
  (unit 1)
  (exclude_from_sim no)
  (in_bom yes)
  (on_board yes)
  (dnp no)
  (fields_autoplaced yes)
  (property "Reference" "J8" (at 115.57 76.1999 0) (effects (font (size 1.27 1.27)) (justify left)))
  (property "Value" "T7" (at 115.57 78.7399 0) (effects (font (size 1.27 1.27)) (justify left)))
  (property "Footprint" "TestPoint:touch_pad_mod" (at 113.03 77.47 0) (effects (font (size 1.27 1.27)) (hide yes)))
  (property "Datasheet" "~" (at 113.03 77.47 0) (effects (font (size 1.27 1.27)) (hide yes)))
  (property "Description" "Generic connector, single row, 01x01, script generated (kicad-library-utils/schlib/autogen/connector/)" (at 113.03 77.47 0) (effects (font (size 1.27 1.27)) (hide yes)))
  (pin "1"))
 (symbol
  (lib_id "Device:R")
  (at 58.42 45.72 0)
  (unit 1)
  (exclude_from_sim no)
  (in_bom yes)
  (on_board yes)
  (dnp no)
  (fields_autoplaced yes)
  (property "Reference" "R2" (at 60.96 44.4499 0) (effects (font (size 1.27 1.27)) (justify left)))
  (property "Value" "10k" (at 60.96 46.9899 0) (effects (font (size 1.27 1.27)) (justify left)))
  (property "Footprint" "Capacitor_SMD:C_0603_1608Metric" (at 56.642 45.72 90) (effects (font (size 1.27 1.27)) (hide yes)))
  (property "Datasheet" "~" (at 58.42 45.72 0) (effects (font (size 1.27 1.27)) (hide yes)))
  (property "Description" "Resistor" (at 58.42 45.72 0) (effects (font (size 1.27 1.27)) (hide yes)))
  (pin "1")
  (pin "2"))
 (symbol
  (lib_id "Connector_Generic:Conn_01x01")
  (at 113.03 69.85 0)
  (unit 1)
  (exclude_from_sim no)
  (in_bom yes)
  (on_board yes)
  (dnp no)
  (fields_autoplaced yes)
  (property "Reference" "J6" (at 115.57 68.5799 0) (effects (font (size 1.27 1.27)) (justify left)))
  (property "Value" "T5" (at 115.57 71.1199 0) (effects (font (size 1.27 1.27)) (justify left)))
  (property "Footprint" "TestPoint:touch_pad_mod" (at 113.03 69.85 0) (effects (font (size 1.27 1.27)) (hide yes)))
  (property "Datasheet" "~" (at 113.03 69.85 0) (effects (font (size 1.27 1.27)) (hide yes)))
  (property "Description" "Generic connector, single row, 01x01, script generated (kicad-library-utils/schlib/autogen/connector/)" (at 113.03 69.85 0) (effects (font (size 1.27 1.27)) (hide yes)))
  (pin "1"))
 (symbol
  (lib_id "Connector_Generic:Conn_01x01")
  (at 113.03 81.28 0)
  (unit 1)
  (exclude_from_sim no)
  (in_bom yes)
  (on_board yes)
  (dnp no)
  (fields_autoplaced yes)
  (property "Reference" "J9" (at 115.57 80.0099 0) (effects (font (size 1.27 1.27)) (justify left)))
  (property "Value" "T8" (at 115.57 82.5499 0) (effects (font (size 1.27 1.27)) (justify left)))
  (property "Footprint" "TestPoint:touch_pad_mod" (at 113.03 81.28 0) (effects (font (size 1.27 1.27)) (hide yes)))
  (property "Datasheet" "~" (at 113.03 81.28 0) (effects (font (size 1.27 1.27)) (hide yes)))
  (property "Description" "Generic connector, single row, 01x01, script generated (kicad-library-utils/schlib/autogen/connector/)" (at 113.03 81.28 0) (effects (font (size 1.27 1.27)) (hide yes)))
  (pin "1"))
 (sheet_instances
  (path ""
   (page "1")))
 (embedded_fonts no))
